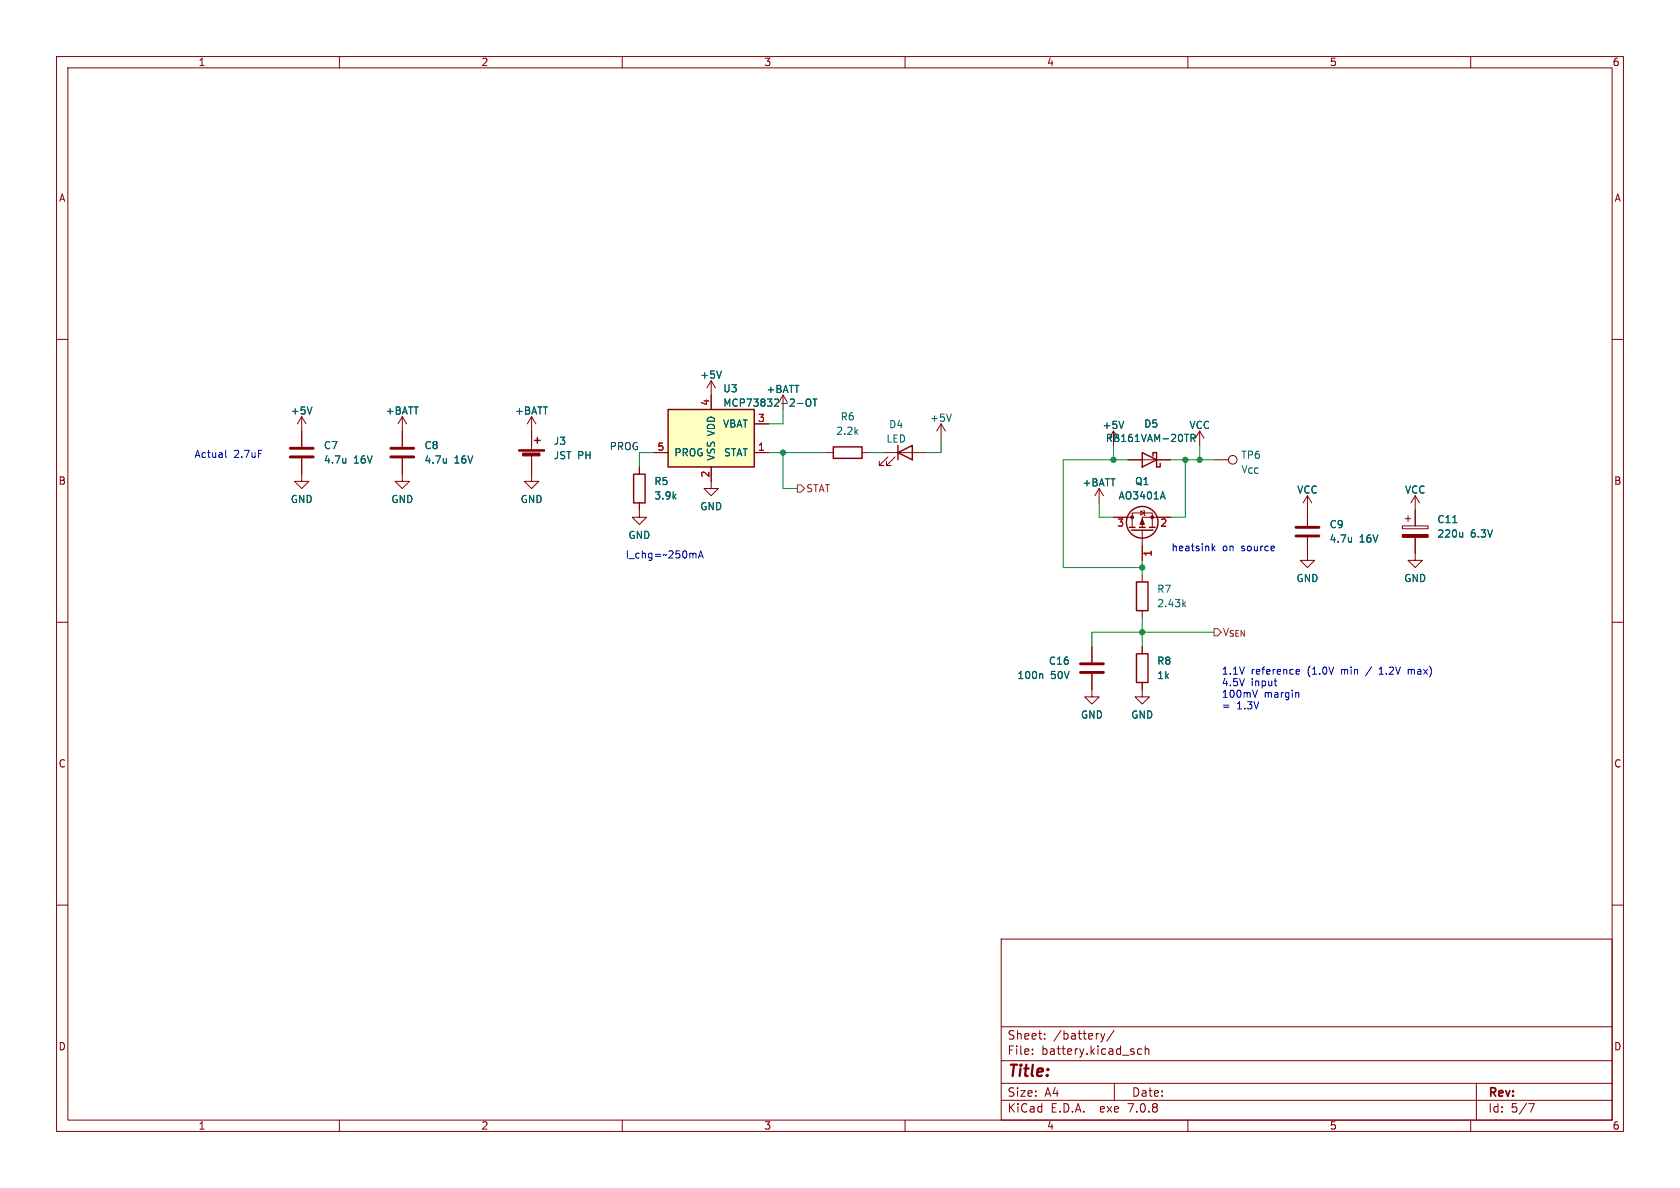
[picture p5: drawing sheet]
<svg xmlns="http://www.w3.org/2000/svg" width="297mm" height="210mm" viewBox="0 0 297 210" stroke-linecap="round" stroke-linejoin="round" font-family="sans-serif">
<g fill="none" stroke="#840000" stroke-width=".18">
<path d="M10 10h277v190h-277zM12 12h273v186h-273zM60 10v2M110 10v2M160 10v2M210 10v2M260 10v2M10 60h2M285 60h2M53.3 73.7l-.7 1.2M53.3 73.7v5.3M53.3 73.7l.8 1.2"/>
<path d="M71.1 73.7v5.3M71.1 73.7l-.7 1.2M71.1 73.7l.8 1.2M94 73.7l-.8 1.2M94 73.7v5.8M94 73.7l.7 1.2M125.7 67.3v5.1M125.7 67.3l-.7 1.3M125.7 67.3l.8 1.3M133.3 74.9h2.6M138.4 69.9l-.7 1.2M138.4 69.9v2.5"/>
<path d="M138.4 69.9l.8 1.2M166.4 74.9l-.8 1.3M166.4 74.9v2.6M166.4 74.9l.7 1.3M196.8 76.2l-.7 1.3M196.8 76.2v2.5M196.8 76.2l.8 1.3M212.1 76.2l-.8 1.3M212.1 76.2v2.5M212.1 76.2l.8 1.3M53.3 81v4.1h1.3l-1.3 1.3-1.2-1.3h1.2M71.1 81v4.1h1.3l-1.3 1.3-1.3-1.3h1.3"/>
<path d="M94 80.5v4.6h1.2l-1.2 1.3-1.3-1.3h1.3M113 88.9v2.5h1.3l-1.3 1.3-1.2-1.3h1.2M113 82.6v1.2M115.6 80h2.5M125.7 82.6v3.8h1.3l-1.3 1.2-1.2-1.2h1.2M133.3 80h2.6M146 80h1.3M152.4 80h1.3M156.2 80h7.6M157 80.8l-1.6 1.5h.8h-.8v-.8M158.2 80.8l-1.5 1.5h.8h-.8v-.8M194.3 86.4l-.8 1.2"/>
<path d="M194.3 86.4v2.5M194.3 86.4l.8 1.2M196.8 91.4h3.4M199.4 81.3h7.6M200.2 93.2v-2.5h3.5v2.5M201.7 90.3l.6 .4-.6 .4zM201.9 93.7v5.4M202.2 90.2l.1 .1v.8l.1 .1M207 91.4h-5.1v1.8M214.6 81.3h2.6M231.1 95v4.1h1.3l-1.3 1.2-1.2-1.2h1.2M231.1 87.6l-.7 1.3"/>
<path d="M231.1 87.6v5.4M231.1 87.6l.8 1.3M247.9 93h4.6v.5h-4.6zM248.4 91.7h1M248.9 91.2v1M250.2 95v4.1h1.3l-1.3 1.2-1.3-1.2h1.3M250.2 87.6l-.8 1.3M250.2 87.6v5.4M250.2 87.6l.8 1.3M10 110h2M193 119.1v4.1h1.3l-1.3 1.3-1.2-1.3h1.2M193 114.3v2.8"/>
<path d="M201.9 101.6v1.3M201.9 108v1.2M201.9 114.3v1.3M285 110h2M201.9 120.7v2.5h1.3l-1.3 1.3-1.2-1.3h1.2M10 160h2M285 160h2M177 166h108v32h-108zM60 198v2M110 198v2M160 198v2M177 194.5h108"/>
<path d="M177 191.5h108M177 187.5h108M177 181.5h108M182.5 186.3v.1M182.5 185.5v.1M184.7 183.6v.1M184.7 182.8v.1M194.6 182.7l.4 1M195 183.7l-.2 .4-.2 .1M195.3 182.7l-.3 1M197 182.1l-1.3 2M197 191.5v3"/>
<path d="M201.8 185.5l-.4-.1-.3 .3v.4l.1 .2h.6M202.5 185.5l.2-.1 .3 .1 .1 .9M202.5 184.9v1.5M210 198v2M260 198v2M261 191.5v6.5M270.2 195.1h1l-.6 1.5"/>
<circle cx="217.9" cy="81.3" r=".76"/>
</g>
<g fill="none" stroke="#006464" stroke-width=".18">
<path d="M55.2 71.9l-.5 1.3M127.5 65.6l-.4 1.3M141 71.3h1M142.6 70.7l.2-.2a.43 .43 0 0 1 .5 .5v.4a.42 .42 0 0 1-.4 .4 .42 .42 0 0 1-.4-.4zM143.7 70.5h.7M144.1 70.5v1.3M168.2 73.2l-.4 1.3M198.7 74.5l-.5 1.2M209.4 76.8h.7M210.6 77.4h.6l.1-.2-.1-.3-.6-.1v1.2M210.9 77.4l.4 .6M61.1 81v.9"/>
<path d="M61.1 81.7v.1M78.9 81v.9M78.9 81.7v.1M205.6 86.9l.4 1.3M238.9 95v.8M238.9 95.7v.1M256.8 92.4h.8M258.6 94.1v.8M258.6 94.8l-.2 .1M184.2 119.1l.1 .2v.7M209.2 106.8l.4 .5M209.6 106.4l-.5 .5"/>
</g>
<path d="M118.1 72.4h15.2v10.2h-15.2z" fill="#ffffc2" stroke="#ffffc2" stroke-width=".18"/>
<g fill="none" stroke="#840000" stroke-width=".25">
<path d="M94.5 77.9h1M95 77.3v1.1M118.1 72.4h15.2v10.2h-15.2zM147.3 79h5.1v2h-5.1zM158.7 78.7v2.6M112 83.8h2v5.1h-2zM158.7 80l2.6-1.3v2.6zM199.6 93.2h1.1M200 93.7h3.8M201.4 93.2h1M201.9 80l2.6 1.3-2.6 1.3zM203.2 93.2h1"/>
<path d="M203.8 80.6v-.6h.7v2.6h.6v-.7M200.9 115.6h2v5.1h-2zM200.9 102.9h2v5.1h-2z"/>
<circle cx="201.9" cy="92.3" r="2.79"/>
</g>
<g fill="#840000" stroke="#840000" stroke-width=".18">
<path d="M91.7 79.5h4.6v.3h-4.6z"/>
<path d="M92.4 80.1h3.1v.5h-3.1z"/>
<path d="M201.9 91.7l.4 1h-.8z"/>
<path d="M247.9 94.5h4.6v.5h-4.6z"/>
<circle cx="203.7" cy="91.4" r=".25"/>
<circle cx="200.2" cy="91.4" r=".25"/>
</g>
<path d="M51.3 79.2h4.1M69.1 79.2h4.1M51.3 80.8h4.1M69.1 80.8h4.1M229.1 94.7h4.1M229.1 93.2h4.1M191 118.9h4.1M191 117.3h4.1" fill="none" stroke="#840000" stroke-width=".51"/>
<path d="M141 85.7h.6l.6 .7-.6 .6h-.6zM214.6 111.1h.7l.6 .7-.6 .6h-.7z" fill="none" stroke="#725600" stroke-width=".18"/>
<g fill="none" stroke="#0000c2" stroke-width=".18">
<path d="M39.9 79.6v1.1l.2 .2M123.5 98.6l.4-1.2 .4 1.2M123.6 98.3h.6M214.3 96.1v1.3M214.4 96.9l.4 .5M214.8 96.5l-.5 .5M229.2 119.1h.5M229.2 118.4l.3-.1 .2 .3-.6 .2M243.8 119.2h.7M244.1 118.1l-.3 .2M249 118.3v.9M249.3 118.3l-.3 .2"/>
<path d="M222.3 122l-.4 1.3M225.3 120.4h.4M225.5 121.2h.2M229.2 122.4l.4 .2v.7"/>
</g>
<g fill="none" stroke="#009600" stroke-width=".18">
<path d="M138.4 72.4v2.5h-2.5M166.4 77.5v2.5h-2.6M196.8 78.7v2.6M212.1 78.7v2.6M115.6 80h-2.6v2.6M135.9 80h10.1M138.4 80v6.4h2.6M153.7 80h2.5M194.3 88.9v2.5h2.5M199.4 81.3h-11.4v19h13.9M201.9 99.1v2.5M207 81.3h7.6"/>
<path d="M209.5 81.3v10.1h-2.5M201.9 109.2v5.1M214.6 111.8h-21.6v2.5"/>
</g>
<g fill="#009600" stroke="#009600" stroke-width=".18">
<circle cx="196.8" cy="81.3" r=".46"/>
<circle cx="138.4" cy="80" r=".46"/>
<circle cx="212.1" cy="81.3" r=".46"/>
<circle cx="209.5" cy="81.3" r=".46"/>
<circle cx="201.9" cy="111.8" r=".46"/>
<circle cx="201.9" cy="100.3" r=".46"/>
</g>
<text font-size="2.8" fill="#840000" x="178" y="190.9">Title:</text>
<g font-size="2.1" fill="#840000">
<text x="178" y="184">Sheet:</text>
<text x="186.2" y="184">/battery/</text>
<text x="178" y="186.7">File:</text>
<text x="184.1" y="186.7">battery.kicad_sch</text>
<text x="178" y="196.9">KiCad</text>
<text x="178" y="194.1">Size:</text>
<text x="184.7" y="194.1">A4</text>
<text x="185.7" y="196.9">E.D.A.</text>
<text x="194.6" y="196.9">exe</text>
<text x="199.7" y="196.9">7.0.8</text>
<text x="200" y="194.1">Date:</text>
<text x="263" y="194.3">Rev:</text>
<text x="263" y="196.9">Id:</text>
<text x="267.1" y="196.9">5/7</text>
</g>
<g font-size="1.8" fill="#840000">
<text x="35" y="11.9">1</text>
<text x="85" y="11.9">2</text>
<text x="135" y="11.9">3</text>
<text x="185" y="11.9">4</text>
<text x="235" y="11.9">5</text>
<text x="285" y="11.9">6</text>
<text x="10.3" y="35.9">A</text>
<text x="285.3" y="35.9">A</text>
<text x="10.3" y="85.9">B</text>
<text x="285.3" y="85.9">B</text>
<text x="10.3" y="135.9">C</text>
<text x="285.3" y="135.9">C</text>
<text x="10.3" y="185.9">D</text>
<text x="285.3" y="185.9">D</text>
<text x="35" y="199.9">1</text>
<text x="85" y="199.9">2</text>
<text x="135" y="199.9">3</text>
<text x="185" y="199.9">4</text>
<text x="235" y="199.9">5</text>
<text x="285" y="199.9">6</text>
</g>
<g font-size="1.8" fill="#006464">
<text x="123.7" y="67.1">+5V</text>
<text x="127.8" y="69.6">U3</text>
<text x="135.4" y="69.7">+BATT</text>
<text x="51.3" y="73.5">+5V</text>
<text x="68.1" y="73.5">+BATT</text>
<text x="90.9" y="73.5">+BATT</text>
<text x="127.7" y="75.8">VBAT</text>
<text x="127.8" y="72.1">MCP73832-2-OT</text>
<text x="147.7" y="77.1">2.2k</text>
<text x="148.5" y="74.5">R6</text>
<text x="157.1" y="75.9">D4</text>
<text x="164.3" y="74.8">+5V</text>
<text x="194.8" y="76">+5V</text>
<text x="202.2" y="75.8">D5</text>
<text x="210.2" y="76">VCC</text>
<text x="57.2" y="79.6">C7</text>
<text x="57.2" y="82.1">4.7u</text>
<text x="62.5" y="82.1">16V</text>
<text x="74.9" y="79.6">C8</text>
<text x="74.9" y="82.1">4.7u</text>
<text x="80.3" y="82.1">16V</text>
<text x="97.8" y="78.8">J3</text>
<text x="97.8" y="81.4">JST PH</text>
<text x="119.1" y="80.9">PROG</text>
<text x="126.6" y="81.5" transform="rotate(-90 126.6 81.5)">VSS VDD</text>
<text x="127.9" y="80.9">STAT</text>
<text x="156.6" y="78.4">LED</text>
<text x="195.4" y="78.3">RB161VAM-20TR</text>
<text x="219.3" y="81.3">TP6</text>
<text x="219.3" y="83.8">V_{CC}</text>
<text x="51.3" y="89.1">GND</text>
<text x="69.1" y="89.1">GND</text>
<text x="91.9" y="89.1">GND</text>
<text x="115.6" y="86">R5</text>
<text x="115.6" y="88.5">3.9k</text>
<text x="191.3" y="86.2">+BATT</text>
<text x="197.7" y="88.5">AO3401A</text>
<text x="200.6" y="86">Q1</text>
<text x="229.2" y="87.5">VCC</text>
<text x="248.3" y="87.5">VCC</text>
<text x="111" y="95.5">GND</text>
<text x="123.7" y="90.4">GND</text>
<text x="235" y="93.6">C9</text>
<text x="254" y="92.7">C11</text>
<text x="254" y="95.2">220u</text>
<text x="260" y="95.2">6.3V</text>
<text x="235" y="96.1">4.7u</text>
<text x="240.3" y="96.1">16V</text>
<text x="204.5" y="105">R7</text>
<text x="204.5" y="107.5">2.43k</text>
<text x="229.1" y="103.1">GND</text>
<text x="248.2" y="103.1">GND</text>
<text x="185.3" y="117.7">C16</text>
<text x="204.5" y="117.7">R8</text>
<text x="179.8" y="120.2">100n</text>
<text x="185.7" y="120.2">50V</text>
<text x="204.5" y="120.2">1k</text>
<text x="191" y="127.2">GND</text>
<text x="199.9" y="127.2">GND</text>
</g>
<g font-size="1.8" fill="#a90000">
<text x="125.5" y="71.8" transform="rotate(-90 125.5 71.8)">4</text>
<text x="133.9" y="74.7">3</text>
<text x="116.1" y="79.8">5</text>
<text x="133.9" y="79.8">1</text>
<text x="125.5" y="84.5" transform="rotate(-90 125.5 84.5)">2</text>
<text x="197.4" y="93.4">3</text>
<text x="205" y="93.4">2</text>
<text x="203.9" y="98.5" transform="rotate(-90 203.9 98.5)">1</text>
</g>
<g font-size="1.8" fill="#0000c2">
<text x="34.3" y="81">Actual</text>
<text x="41.3" y="81">2.7uF</text>
<text x="110.5" y="98.8">I_chg=~250mA</text>
<text x="207" y="97.5">heatsink</text>
<text x="216.1" y="97.5">on</text>
<text x="219.6" y="97.5">source</text>
<text x="215.9" y="119.3">1.1V</text>
<text x="221.2" y="119.3">reference</text>
<text x="231.2" y="119.3">(1.0V</text>
<text x="237.4" y="119.3">min</text>
<text x="242" y="119.3">/</text>
<text x="244.5" y="119.3">1.2V</text>
<text x="249.8" y="119.3">max)</text>
<text x="215.9" y="121.4">4.5V</text>
<text x="215.9" y="123.4">100mV</text>
<text x="215.9" y="125.5">=</text>
<text x="218.6" y="125.5">1.3V</text>
<text x="221.2" y="121.4">input</text>
<text x="223.5" y="123.4">margin</text>
</g>
<text font-size="1.8" fill="#0f0f0f" x="107.7" y="79.7">PROG</text>
<g font-size="1.8" fill="#725600">
<text x="142.4" y="87.2">STAT</text>
<text x="216.1" y="112.6">V_{SEN}</text>
</g>
</svg>
